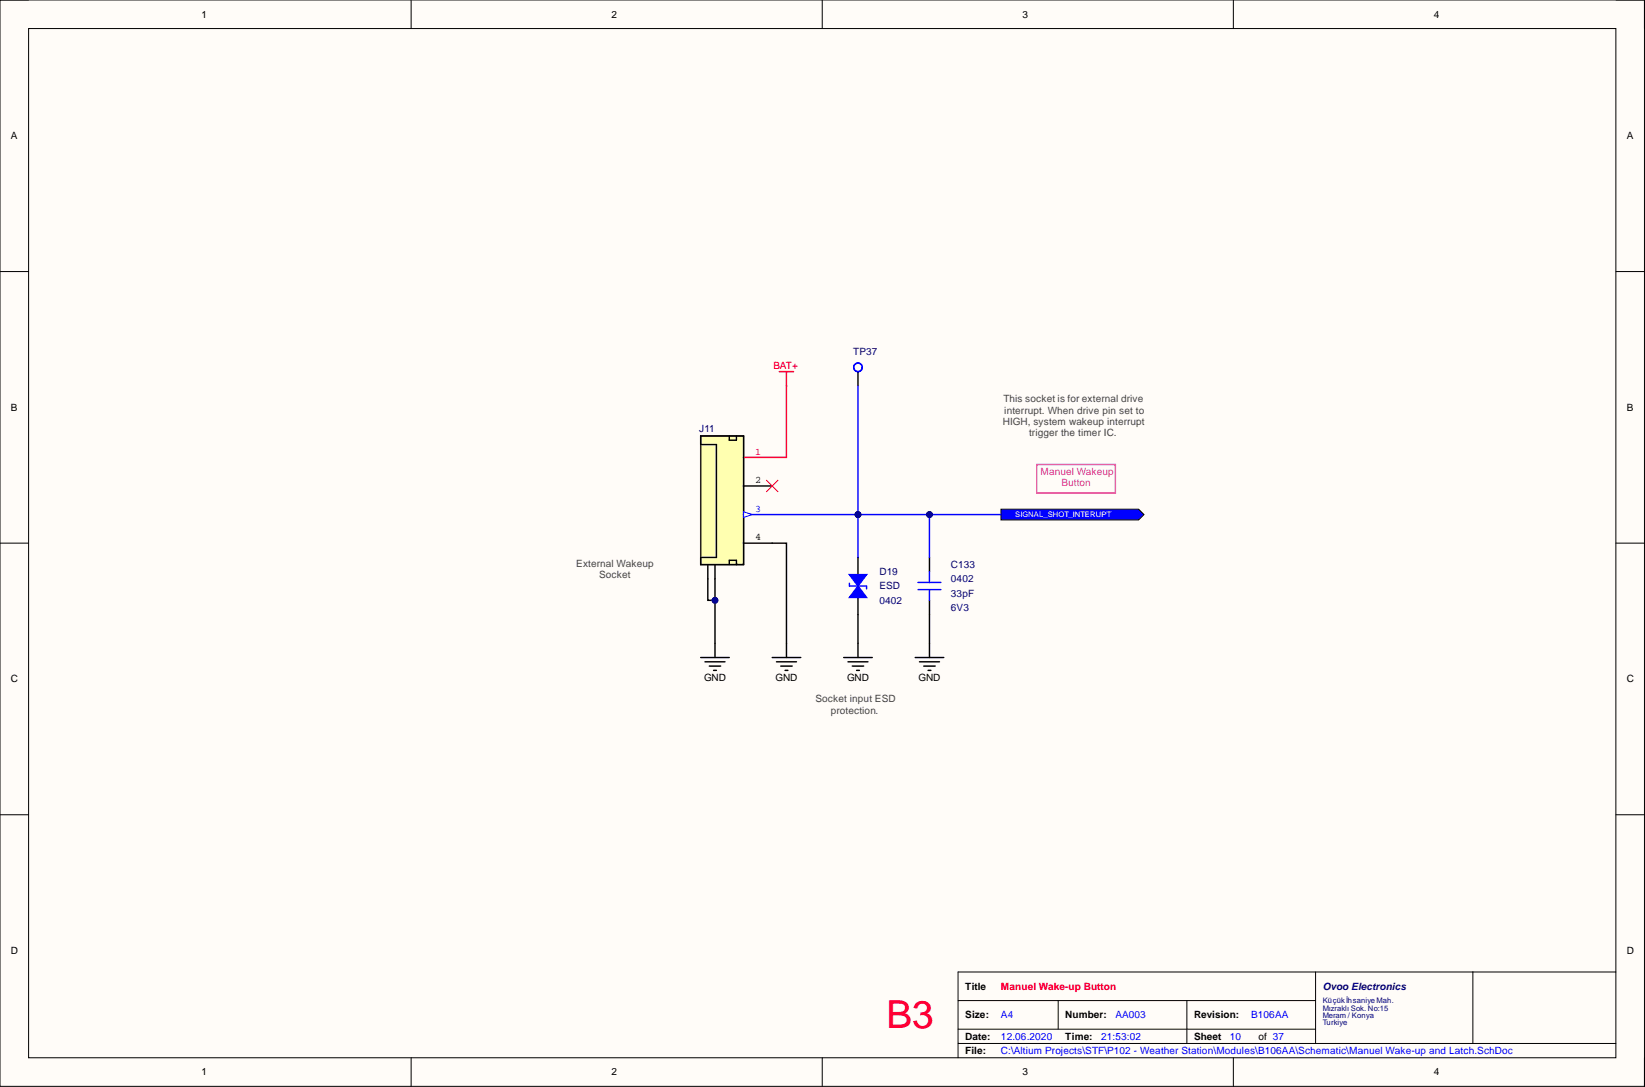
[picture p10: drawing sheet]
<svg xmlns="http://www.w3.org/2000/svg" width="292mm" height="193mm" viewBox="0 0 292 193" stroke-linecap="round" stroke-linejoin="round" font-family="sans-serif">
<path d="M0 0h292v192.9h-292z" fill-rule="evenodd" fill="#fffcf8"/>
<path d="M0 0h292v192.9h-292z" fill="none" stroke="#000" stroke-width=".18"/>
<path d="M5.1 5.1h281.8v182.7h-281.8z" fill-rule="evenodd" fill="#fffcf8"/>
<g fill="none" stroke="#000" stroke-width=".18">
<path d="M0 0h5.1M73 0v5.1M146 0v5.1M219 0v5.1M286.9 0h5.1v5.1M5.1 5.1h281.8v182.7h-281.8zM0 48.2h5.1M286.9 48.2h5.1M0 96.4h5.1M286.9 96.4h5.1M0 144.6h5.1M286.9 144.6h5.1"/>
<path d="M170.1 177.6h63.5M187.9 177.6v5.1M210.8 177.6v7.6M233.6 172.6v12.6M261.5 172.6v12.6M286.9 172.6h-116.8v15.2M73 187.8v5.1M146 187.8v5.1M170.1 185.2h116.8M170.1 182.7h63.5M219 187.8v5.1M292 187.8v5.1"/>
</g>
<path d="M125.7 100.2v2.6M127 100.2v2.6" fill="none" stroke="#000" stroke-width=".25"/>
<path d="M124.4 77.4h7.6v22.8h-7.6z" fill-rule="evenodd" fill="#ffffb0"/>
<path d="M124.4 77.4h7.6v22.8h-7.6z" fill="none" stroke="#800000" stroke-width=".25"/>
<path d="M132 81.2h5.1" fill="none" stroke="#f00" stroke-width=".25"/>
<path d="M124.4 77.4h7.6v22.8h-7.6v-1.2h2.8v-20.1h-2.8zM129.5 77.4v.8h1.3v-.8M132 86.3h5.1M129.5 100.2v-.7h1.3v.7" fill="none" stroke="#000" stroke-width=".25"/>
<path d="M132 91.3h5.1" fill="none" stroke="#00f" stroke-width=".25"/>
<path d="M132 90.8l1.6 .5-1.6 .6z" fill="#f8fcff"/>
<path d="M132 90.8l1.6 .5-1.6 .6z" fill="none" stroke="#00f" stroke-width=".18"/>
<g fill="none" stroke="#000" stroke-width=".25">
<path d="M132 96.4h5.1M152.4 99v4M124.4 116.7h5.1M125.2 117.5h3.5M125.9 118.2h2.1M126.7 119h.5M127 114.2v2.5M137.1 116.7h5.1M137.9 117.5h3.5M138.6 118.2h2.1M139.4 119h.5M139.7 114.2v2.5"/>
<path d="M149.8 116.7h5.1M150.6 117.5h3.5M151.3 118.2h2.1M152.1 119h.5M152.4 105.1v4M152.4 114.2v2.5"/>
</g>
<path d="M138.4 66h2.5M139.7 66v2.5" fill="none" stroke="#f00" stroke-width=".25"/>
<path d="M150.8 104h3.1" fill="none" stroke="#00f" stroke-width=".25"/>
<path d="M152.4 104l1.5 2.1h-3.1z" fill="#00f"/>
<path d="M150.8 103.5v.5M152.4 104l1.5 2.1h-3.1zM153.9 104v.5" fill="none" stroke="#00f" stroke-width=".25"/>
<path d="M150.8 102h3.1l-1.5 2z" fill="#00f"/>
<path d="M150.8 102h3.1l-1.5 2zM163 103.4h4.1M163 104.7h4.1M165 101.5v1.9M165 104.7v1.9" fill="none" stroke="#00f" stroke-width=".25"/>
<path d="M136.1 85.3l2 2M138.1 85.3l-2 2" fill="none" stroke="#f00" stroke-width=".18"/>
<path d="M184.1 82.5h14v5h-14z" fill="none" stroke="#f0f" stroke-width=".25"/>
<path d="M165 99v2.5M162.5 116.7h5.1M163.3 117.5h3.5M164 118.2h2.1M164.8 119h.5M165 106.6v2.5M165 114.2v2.5" fill="none" stroke="#000" stroke-width=".25"/>
<path d="M177.7 90.4h24.5l.9 .9-.9 1h-24.5z" fill-rule="evenodd" fill="#00f"/>
<path d="M177.7 90.4h24.5l.9 .9-.9 1h-24.5z" fill="none" stroke="#000" stroke-width=".18"/>
<path d="M152.4 66v2.5" fill="none" stroke="#000" stroke-width=".25"/>
<g fill="none" stroke="#00f" stroke-width=".25">
<path d="M152.4 68.5v22.8"/>
<circle cx="152.4" cy="65.2" r=".76"/>
</g>
<circle cx="152.4" cy="91.3" r=".51" fill="#000080"/>
<circle cx="152.4" cy="91.3" r=".51" fill="none" stroke="#000080" stroke-width=".18"/>
<path d="M125.7 102.8v3.8h1.3" fill="none" stroke="#000" stroke-width=".25"/>
<circle cx="127" cy="106.6" r=".51" fill="#000080"/>
<circle cx="127" cy="106.6" r=".51" fill="none" stroke="#000080" stroke-width=".18"/>
<path d="M137.1 96.4h2.6v17.8" fill="none" stroke="#000" stroke-width=".25"/>
<path d="M137.1 91.3h40.6" fill="none" stroke="#00f" stroke-width=".25"/>
<circle cx="152.4" cy="91.3" r=".51" fill="#000080"/>
<circle cx="152.4" cy="91.3" r=".51" fill="none" stroke="#000080" stroke-width=".18"/>
<circle cx="165" cy="91.3" r=".51" fill="#000080"/>
<circle cx="165" cy="91.3" r=".51" fill="none" stroke="#000080" stroke-width=".18"/>
<path d="M139.7 68.5v12.7h-2.6" fill="none" stroke="#f00" stroke-width=".25"/>
<path d="M127 102.8v11.4" fill="none" stroke="#000" stroke-width=".25"/>
<circle cx="127" cy="106.6" r=".51" fill="#000080"/>
<circle cx="127" cy="106.6" r=".51" fill="none" stroke="#000080" stroke-width=".18"/>
<path d="M152.4 109.1v5.1" fill="none" stroke="#000" stroke-width=".25"/>
<path d="M152.4 91.3v7.7" fill="none" stroke="#00f" stroke-width=".25"/>
<circle cx="152.4" cy="91.3" r=".51" fill="#000080"/>
<circle cx="152.4" cy="91.3" r=".51" fill="none" stroke="#000080" stroke-width=".18"/>
<path d="M165 109.1v5.1" fill="none" stroke="#000" stroke-width=".25"/>
<path d="M165 91.3v7.7" fill="none" stroke="#00f" stroke-width=".25"/>
<circle cx="165" cy="91.3" r=".51" fill="#000080"/>
<circle cx="165" cy="91.3" r=".51" fill="none" stroke="#000080" stroke-width=".18"/>
<text font-size="6.9" fill="#f00" x="157.4" y="182.5">B3</text>
<g font-size="1.8">
<text x="35.8" y="3.1">1</text>
<text x="108.6" y="3.1">2</text>
<text x="181.6" y="3.1">3</text>
<text x="254.6" y="3.1">4</text>
<text x="1.9" y="24.7">A</text>
<text x="288.9" y="24.7">A</text>
<text x="1.9" y="72.9">B</text>
<text x="288.9" y="72.9">B</text>
<text x="134.1" y="85.8">2</text>
<text x="134.1" y="95.9">4</text>
<text x="1.9" y="121.1">C</text>
<text x="125" y="120.9">GND</text>
<text x="137.7" y="120.9">GND</text>
<text x="150.4" y="120.9">GND</text>
<text x="163.1" y="120.9">GND</text>
<text x="288.9" y="121.1">C</text>
<text x="1.9" y="169.3">D</text>
<text x="288.9" y="169.3">D</text>
<text x="171.4" y="175.7">Title</text>
<text x="171.4" y="180.8">Size:</text>
<text x="171.4" y="184.6">Date:</text>
<text x="189.2" y="180.8">Number:</text>
<text x="189.2" y="184.6">Time:</text>
<text x="212" y="180.8">Revision:</text>
<text x="212" y="184.6">Sheet</text>
<text x="223.4" y="184.6">of 37</text>
<text x="35.8" y="190.9">1</text>
<text x="108.6" y="190.9">2</text>
<text x="171.4" y="187.1">File:</text>
<text x="181.6" y="190.9">3</text>
<text x="254.6" y="190.9">4</text>
</g>
<g font-size="1.8" fill="#f00">
<text x="137.4" y="65.5">BAT+</text>
<text x="134.1" y="80.7">1</text>
<text x="177.7" y="175.7">Manuel Wake-up Button</text>
</g>
<g font-size="1.8" fill="#000080">
<text x="151.5" y="63">TP37</text>
<text x="124.2" y="76.7">J11</text>
<text x="168.9" y="100.8">C133</text>
<text x="156.2" y="107.2">0402</text>
<text x="156.2" y="104.6">ESD</text>
<text x="156.2" y="102.1">D19</text>
<text x="168.9" y="103.4">0402</text>
<text x="168.9" y="105.9">33pF</text>
<text x="168.9" y="108.4">6V3</text>
<text x="234.9" y="175.7">Ovoo Electronics</text>
</g>
<g font-size="1.8" fill="#434343">
<text x="178.2" y="71.4">This socket is for external drive</text>
<text x="178.1" y="75.4">HIGH, system wakeup interrupt</text>
<text x="178.3" y="73.4">interrupt. When drive pin set to</text>
<text x="182.7" y="77.5">trigger the timer IC.</text>
<text x="102.3" y="100.6">External Wakeup</text>
<text x="106.4" y="102.6">Socket</text>
<text x="144.8" y="124.7">Socket input ESD</text>
<text x="147.5" y="126.7">protection.</text>
</g>
<g font-size="1.8" fill="#f0f">
<text x="184.8" y="84.3">Manuel Wakeup</text>
<text x="188.5" y="86.4">Button</text>
</g>
<g font-size="1.8" fill="#00f">
<text x="134.1" y="90.8">3</text>
<text x="177.7" y="184.6">12.06.2020</text>
<text x="177.7" y="180.8">A4</text>
<text x="195.5" y="184.6">21:53:02</text>
<text x="198.1" y="180.8">AA003</text>
<text x="218.4" y="184.6">10</text>
<text x="222.2" y="180.8">B106AA</text>
<text x="177.7" y="187.1">C:\Altium Projects\STF\P102 - Weather Station\Modules\B106AA\Schematic\Manuel Wake-up and Latch.SchDoc</text>
</g>
<text font-size="1.4" fill="#fff" x="180.3" y="91.9">SIGNAL_SHOT_INTERUPT</text>
<g font-size="1.4" fill="#000080">
<text x="234.9" y="178.1">Küçükİhsaniye Mah.</text>
<text x="234.9" y="179.4">Mızraklı Sok. No:15</text>
<text x="234.9" y="180.7">Meram / Konya</text>
<text x="234.9" y="181.9">Turkiye</text>
</g>
</svg>
